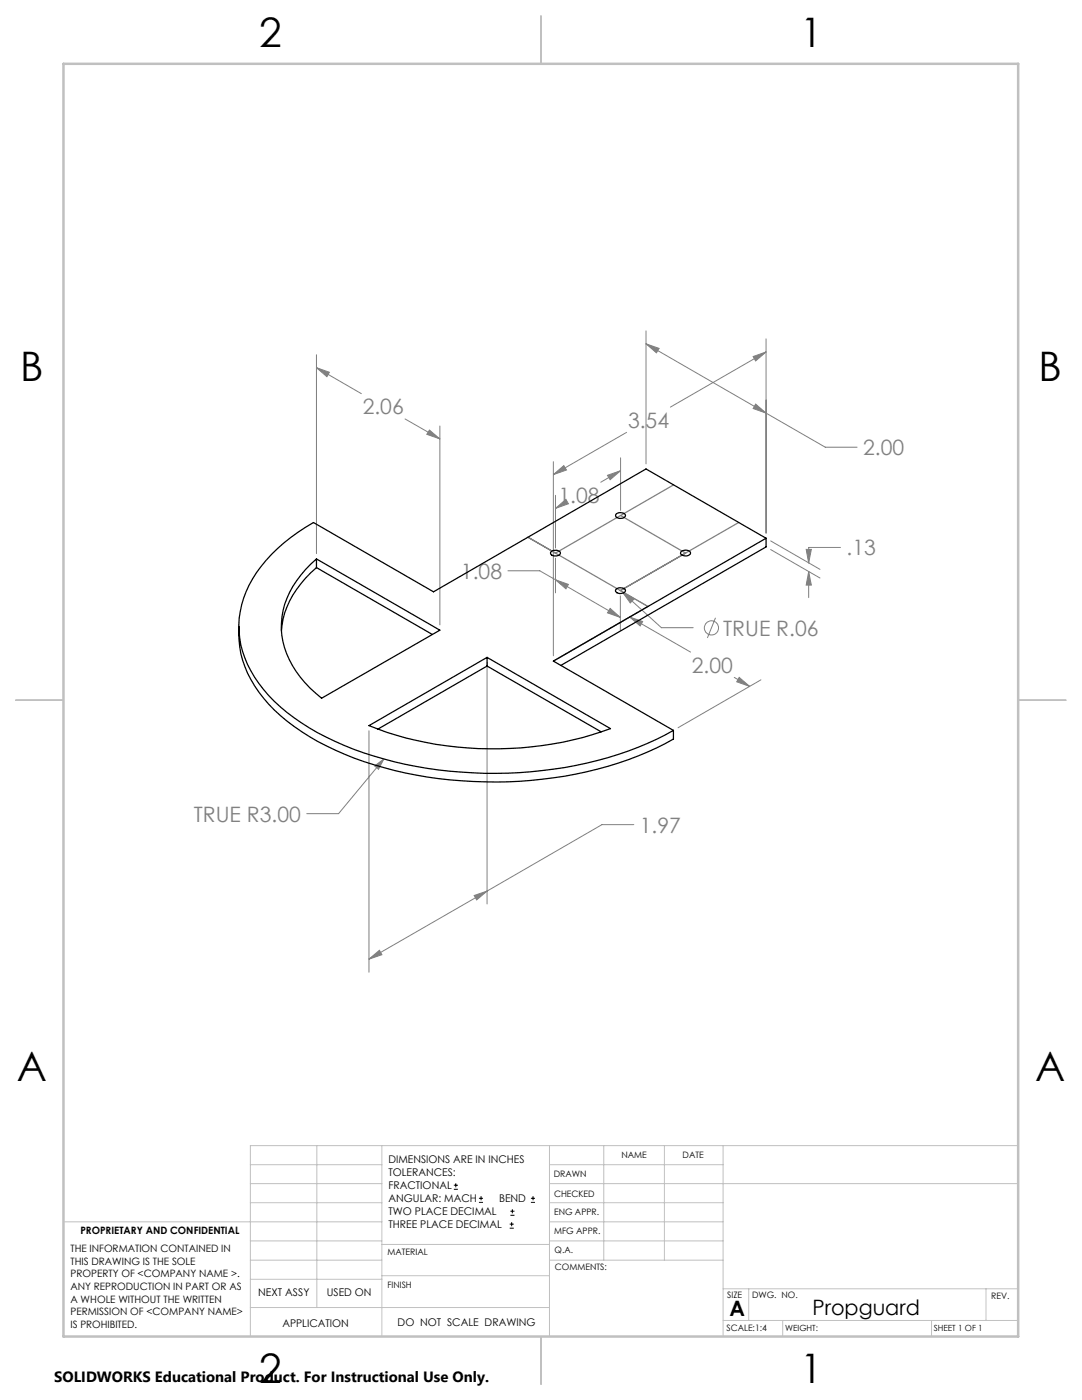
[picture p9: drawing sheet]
<svg xmlns="http://www.w3.org/2000/svg" width="216mm" height="279mm" viewBox="0 0 216 279" stroke-linecap="round" stroke-linejoin="round" font-family="sans-serif">
<g fill="none" stroke="#808080" stroke-width=".2">
<path d="M63.1 73.4l2.6 .9-.5 .9zM63.1 70.8v39.7M63.1 73.4l9 5.2M128.9 68.6l2.6 .9-.5 .9zM128.9 66v26.6M128.9 68.6l35.8 20.7h6.3M150.3 71.2l2.6-1-2.1 1.8zM152.9 67.6v38.8M152.9 70.2l-19.1 11M80.8 83.6l7 4M85.7 85.8l2.1 1.8-2.6-.9zM87.8 85v39.7"/>
<path d="M110.4 94.7l2.1-1.8 .5 .9zM110.4 92.1v38.8M110.8 98.8v10.6M121.2 94.9l2.6-1-2.1 1.8zM123.8 91.4v10.4M123.8 93.9l-3.9 2.3M125 86.3l-14.6 8.4M150.8 80.6l2.1 1.8-2.6-.9zM101.4 113.9h6.3l3.1 1.8M110.8 115.7l2.6 .9-.5 .9zM110.8 101.5l2.1-1.8 .5 .8zM110.8 111.4v6.9"/>
<path d="M110.8 115.7l13 7.5M111.2 101.2l-.4 .3M123.8 117.9l5.5 3.1M123.8 118.9v6.9M124.4 118.4l2.1 1.2-.7 .7zM124.4 118.4l7.6 6.9h6.3M153.8 109.7l9.8 5.7M153.8 108l9.8 5.6M160.9 109.6h1l-.5 2.8zM161.4 114.1l.5 2.7h-1zM161.4 114.1v5.2M167.7 109.3h-6.3v3.1"/>
<path d="M97.2 132.2v48.2M121.7 121.4l2.1 1.8-2.6-.9zM125.7 123.2l2.5 .8-.5 .9zM125.7 123.2l12.1 6.9M127.9 121.8l-16.6 9.6M142.8 123.3l-1.7 4M146.5 135.2l3.1 1.8M147.5 135.2l2.1 1.8-2.6-.9zM151.8 135.7l-16.5 9.5M73.6 145.8v48.2M74.8 152.9l1.8-1.4-1.1 2zM76.6 151.5l-9 10.9h-6.4"/>
<path d="M94.6 178.7l2.6-.9-2.1 1.8zM97.2 177.8l-23.6 13.6M126.5 164.6h-6.4l-22.9 13.2M73.6 191.4l2.1-1.7 .5 .8z"/>
<circle cx="142" cy="125.3" r="1.41"/>
</g>
<g fill="none" stroke="#000" stroke-width=".2">
<path d="M90.6 237.3h.8M90.6 236.5h.8M90.9 236.1v.9M95.6 240h.8M95.6 239.1h.8M96 238.7v.8M105.9 240h.9M105.9 239.1h.9M106.4 238.7v.8M101.7 245.1h.8M101.7 244.3h.8M101.8 242.5h.9"/>
<path d="M101.8 241.7h.9M102.1 243.9v.8M102.2 241.3v.8"/>
</g>
<g fill="none" stroke="#c0c0c0" stroke-width=".2">
<path d="M50 232.4h26.2M50 236.2h26.2M63.2 228.6v32.3M76.2 228.6v38.1M109.6 228.6v38.1M109.6 232.4h34.7M109.6 236.2h93.6M120.5 228.6v22.9M132.6 228.6v22.9M144.3 228.6v38.1M203.2 228.6h-153.2v38.1M12.7 243.8h63.5"/>
<path d="M50 251.5h26.2M50 240h26.2M50 247.7h26.2M50 255.3h26.2M76.2 254.6h33.4M76.2 248.4h33.4M109.6 251.5h34.7M109.6 243.8h34.7M109.6 240h34.7M109.6 247.7h34.7M144.3 257.2h58.9M149.4 257.2v6.3"/>
<path d="M196.7 257.2v6.3M50 260.9h59.6M144.3 263.5h58.9M156.2 263.5v3.2M185.9 263.5v3.2"/>
</g>
<path d="M108 3.2v9.5M3.1 139.7h9.6M203.2 139.7h9.5M108 266.7v9.6" fill="none" stroke="#c0c0c0" stroke-width=".25"/>
<path d="M12.7 12.7h190.5v254h-190.5z" fill="none" stroke="#c0c0c0" stroke-width=".5"/>
<path d="M134.4 96.8l-23.6 13.6M105.3 107.2l24 13.8-18.9 10.9M123.8 102.9l13 7.5M147.4 104.3l-23.6 13.6" fill="none" stroke="#808080" stroke-width=".25"/>
<path d="M110.4 94.7l2.1-1.8 .5 .9zM150.3 71.2l2.6-1-2.1 1.8zM128.9 68.6l2.6 .9-.5 .9zM150.8 80.6l2.1 1.8-2.6-.9zM73.6 191.4l2.1-1.7 .5 .8zM94.6 178.7l2.6-.9-2.1 1.8zM74.8 152.9l.7 .6 1.1-2zM161.4 114.1l.5 2.7h-1zM160.9 109.6h1l-.5 2.8zM147.5 135.2l2.1 1.8-2.6-.9zM125.7 123.2l2.5 .8-.5 .9zM63.1 73.4l2.6 .9-.5 .9zM85.7 85.8l2.1 1.8-2.6-.9zM124.4 118.4l1.4 1.9 .7-.7zM121.7 121.4l2.1 1.8-2.6-.9zM110.8 115.7l2.6 .9-.5 .9zM110.8 101.5l2.1-1.8 .5 .8zM121.2 94.9l2.6-1-2.1 1.8z" fill="#808080"/>
<g fill="none" stroke="#000" stroke-width=".25">
<path d="M62 112.6l1.1-1.1 24.7 14.3-23.6 13.5a19.1 19.1 0 0 1-8.1-13.7 17.2 17.2 0 0 1 5.9-13zM63.1 113.3a18.4 18.4 0 0 0-6.9 12.6M63.1 111.5v1.8M63.1 113.3l23.2 13.3M110 110.1a1.17 1.17 0 0 1 1.8 .3 1.18 1.18 0 0 1-1.9 .1zM122.9 102.6a1.23 1.23 0 0 1 1.9 .3 1.18 1.18 0 0 1-2 0zM122.9 117.6a1.23 1.23 0 0 1 1.9 .3 1.22 1.22 0 0 1-2 0zM135.9 110.1a1.23 1.23 0 0 1 1.9 .3 1.2 1.2 0 0 1-2 .1zM152.9 107.4l-24-13.8-42.4 24.5-24-13.8a30.4 30.4 0 0 0-13.4 13.8 18.1 18.1 0 0 0 2.5 18.3 37.3 37.3 0 0 0 15.3 11.6 79.4 79.4 0 0 0 41.3 5.8 68.8 68.8 0 0 0 26.2-8M152.9 107.4l-42.5 24.5 24 13.9M152.9 107.4v1.7l-41 23.7M47.7 125a20.6 20.6 0 0 0 5.9 15.5 46.2 46.2 0 0 0 19 11.5 83.2 83.2 0 0 0 54.7-1.1l3.7-1.6 3.4-1.8v-1.7"/>
<path d="M97.2 131.2v1.7M97.2 132.9l22.7 13.1M97.2 132.9l-21.8 12.6M73.6 144.8l23.6-13.6 24.6 14.2a69.3 69.3 0 0 1-48.2-.6z"/>
</g>
<g font-size="8.1">
<text x="51.7" y="9.3">2</text>
<text x="159.7" y="9.3">1</text>
<text x="4" y="76">B</text>
<text x="207.2" y="76">B</text>
<text x="3.3" y="215.7">A</text>
<text x="206.5" y="215.7">A</text>
<text x="51.7" y="276">2</text>
<text x="159.7" y="276">1</text>
</g>
<g font-size="4.2" fill="#808080">
<text x="72.4" y="82.7">2.06</text>
<text x="125.3" y="85.4">3.54</text>
<text x="172.2" y="90.8">2.00</text>
<text x="111.4" y="100.3">1.08</text>
<text x="168.9" y="110.8">.13</text>
<text x="92" y="115.5">1.08</text>
<text x="144.3" y="126.8">TRUE R.06</text>
<text x="138.1" y="134.3">2.00</text>
<text x="38.7" y="164">TRUE R3.00</text>
<text x="127.7" y="166.2">1.97</text>
</g>
<g font-size="4.2">
<text x="145.6" y="262.7">A</text>
<text x="162.1" y="262.4">Propguard</text>
</g>
<text font-size="3" x="10.8" y="275.7">SOLIDWORKS Educational Product. For Instructional Use Only.</text>
<g font-size="2.1">
<text x="77.5" y="232.2">DIMENSIONS ARE IN INCHES</text>
<text x="77.5" y="234.7">TOLERANCES:</text>
<text x="77.5" y="237.3">FRACTIONAL</text>
<text x="77.5" y="239.9">ANGULAR: MACH</text>
<text x="99.6" y="239.9">BEND</text>
<text x="77.5" y="242.5">TWO PLACE DECIMAL</text>
<text x="77.5" y="245.1">THREE PLACE DECIMAL</text>
<text x="51.5" y="258.7">NEXT ASSY</text>
<text x="65.2" y="258.6">USED ON</text>
<text x="56.3" y="264.8">APPLICATION</text>
<text x="79.3" y="264.6">DO NOT SCALE DRAWING</text>
</g>
<g font-size="2">
<text x="14.1" y="249.9">THE INFORMATION CONTAINED IN</text>
<text x="16" y="246.3">PROPRIETARY AND CONFIDENTIAL</text>
<text x="14.1" y="252.4">THIS DRAWING IS THE SOLE</text>
<text x="14.1" y="254.9">PROPERTY OF &lt;COMPANY NAME &gt;.</text>
<text x="14.1" y="257.4">ANY REPRODUCTION IN PART OR AS</text>
<text x="14.1" y="260">A WHOLE WITHOUT THE WRITTEN</text>
<text x="14.1" y="262.5">PERMISSION OF &lt;COMPANY NAME&gt;</text>
<text x="14.1" y="265">IS PROHIBITED.</text>
</g>
<g font-size="1.8">
<text x="124" y="231.1">NAME</text>
<text x="136.2" y="231.1">DATE</text>
<text x="110.5" y="234.8">DRAWN</text>
<text x="110.5" y="238.9">CHECKED</text>
<text x="110.6" y="242.5">ENG APPR.</text>
<text x="77.3" y="250.5">MATERIAL</text>
<text x="110.6" y="246.3">MFG APPR.</text>
<text x="110.7" y="250">Q.A.</text>
<text x="77.3" y="257">FINISH</text>
<text x="110.7" y="253.5">COMMENTS:</text>
<text x="145.1" y="259">SIZE</text>
<text x="150.1" y="259.1">DWG. NO.</text>
<text x="197.8" y="259.2">REV.</text>
<text x="145" y="265.7">SCALE:1:4</text>
</g>
<g font-size="1.7">
<text x="156.7" y="265.7">WEIGHT:</text>
<text x="186.3" y="265.7">SHEET 1 OF 1</text>
</g>
</svg>
